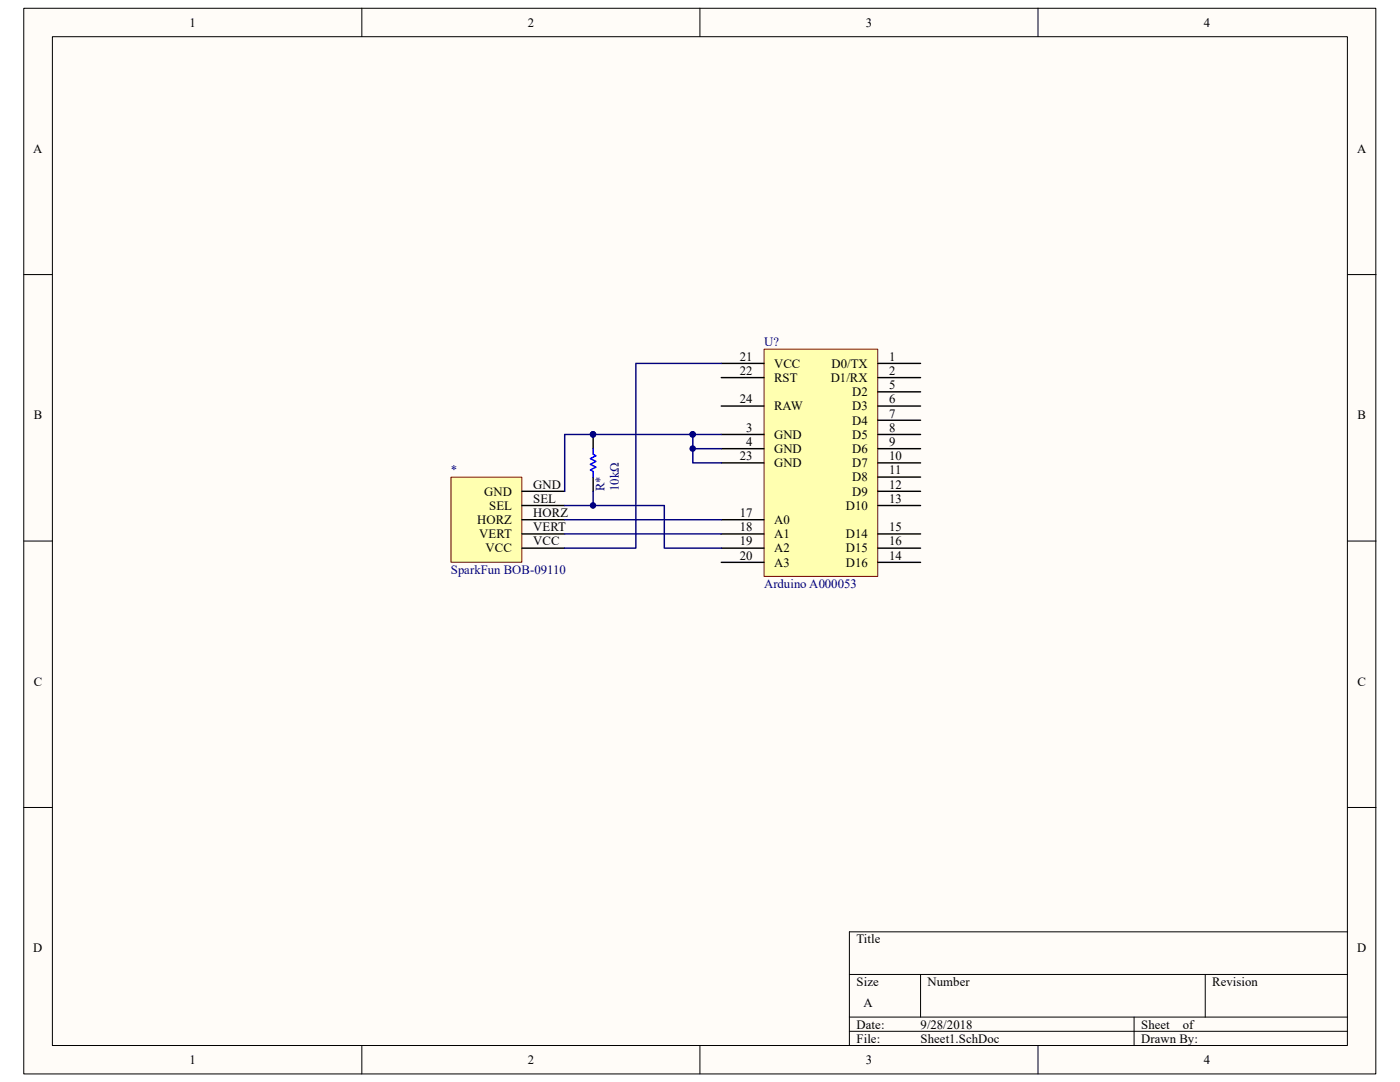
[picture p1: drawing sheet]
<svg xmlns="http://www.w3.org/2000/svg" width="279mm" height="216mm" viewBox="0 0 279 216" stroke-linecap="round" stroke-linejoin="round" font-family="sans-serif">
<path d="M4.8 1.7h269.8v212.6h-269.8z" fill="#fffcf8"/>
<path d="M4.7 1.7h269.9v212.6h-269.9z" fill="none" stroke="#000" stroke-width=".2"/>
<path d="M10.5 7.4h258.4v201.2h-258.4z" fill="#fffcf8"/>
<g fill="none" stroke="#000" stroke-width=".2">
<path d="M10.5 7.3h258.4v201.3h-258.4zM72.2 1.6v5.7M139.7 1.6v5.7M207.2 1.6v5.7M4.7 54.8h5.7M268.9 54.8h5.7M4.7 108h5.7M268.9 108h5.7M4.7 161.1h5.7M268.9 161.1h5.7M169.5 194.4h99.4M183.7 194.4v8.5"/>
<path d="M240.5 194.4v8.5M268.9 185.9h-99.4v22.7M72.2 208.6v5.7M139.7 208.6v5.7M169.5 202.9h99.4M169.5 205.8h99.4M207.2 208.6v5.7M226.3 202.9v5.7"/>
</g>
<path d="M152.5 69.7h22.7v45.3h-22.7z" fill="#ffffb0"/>
<path d="M152.5 69.7h22.7v45.3h-22.7z" fill="none" stroke="#800000" stroke-width=".2"/>
<g fill="none" stroke="#000" stroke-width=".28">
<path d="M143.9 72.5h8.6M143.9 75.3h8.6M175.2 72.5h8.5M175.2 75.3h8.5M175.2 78.2h8.5M143.9 81h8.6M143.9 86.7h8.6M143.9 89.5h8.6M143.9 92.4h8.6M175.2 81h8.5M175.2 83.9h8.5M175.2 86.7h8.5"/>
<path d="M175.2 89.5h8.5M175.2 92.4h8.5M175.2 95.2h8.5M175.2 98h8.5M143.9 112.2h8.6M143.9 106.5h8.6M143.9 109.4h8.6M143.9 103.7h8.6M175.2 100.9h8.5M175.2 112.2h8.5M175.2 106.5h8.5M175.2 109.4h8.5"/>
</g>
<path d="M90 95.2h14.1v17h-14.1z" fill="#ffffb0"/>
<path d="M90 95.2h14.1v17h-14.1z" fill="none" stroke="#800000" stroke-width=".2"/>
<path d="M104.2 98h8.5M118.4 86.7v2.8M118.4 95.2v2.8M104.2 109.4h8.5M104.2 106.5h8.5M104.2 103.7h8.5M104.2 100.9h8.5" fill="none" stroke="#000" stroke-width=".28"/>
<path d="M143.9 72.5h-17v36.9h-14.2M118.4 98v2.9M138.3 86.7h-25.6v11.3M138.3 89.5h5.6M143.9 86.7h-5.6v5.7h5.6M112.7 100.9h19.9v8.5h11.3M112.7 106.5h31.2M112.7 103.7h31.2" fill="none" stroke="#000080" stroke-width=".28"/>
<g fill="#000080" stroke="#000080" stroke-width=".2">
<circle cx="138.2" cy="89.5" r=".55"/>
<circle cx="118.3" cy="86.7" r=".55"/>
<circle cx="138.2" cy="86.7" r=".55"/>
<circle cx="118.3" cy="100.9" r=".55"/>
</g>
<path d="M118.4 89.5v1.2l.5 .2-1.1 .6 1.1 .6-1.1 .5 1.1 .6-1.1 .6 .6 .3v1.1" fill="none" stroke="#00f" stroke-width=".28"/>
<g font-size="2.5">
<text x="37.8" y="5.3">1</text>
<text x="105.3" y="5.3">2</text>
<text x="172.8" y="5.3">3</text>
<text x="240.2" y="5.3">4</text>
<text x="6.6" y="30.5">A</text>
<text x="270.8" y="30.5">A</text>
<text x="147.6" y="72">21</text>
<text x="177.5" y="72">1</text>
<text x="147.6" y="74.8">22</text>
<text x="154.5" y="73.4">VCC</text>
<text x="154.5" y="76.2">RST</text>
<text x="165.8" y="76.2">D1/RX</text>
<text x="165.9" y="73.4">D0/TX</text>
<text x="177.5" y="74.8">2</text>
<text x="177.5" y="77.6">5</text>
<text x="6.7" y="83.7">B</text>
<text x="147.6" y="80.5">24</text>
<text x="154.5" y="81.9">RAW</text>
<text x="170.1" y="79">D2</text>
<text x="170.1" y="81.9">D3</text>
<text x="177.5" y="80.5">6</text>
<text x="177.5" y="83.3">7</text>
<text x="270.9" y="83.7">B</text>
<text x="148.9" y="86.1">3</text>
<text x="148.9" y="89">4</text>
<text x="154.5" y="87.5">GND</text>
<text x="170.1" y="84.7">D4</text>
<text x="170.1" y="87.5">D5</text>
<text x="177.5" y="86.1">8</text>
<text x="177.5" y="89">9</text>
<text x="147.6" y="91.8">23</text>
<text x="154.5" y="93.2">GND</text>
<text x="154.5" y="90.4">GND</text>
<text x="170.1" y="90.4">D6</text>
<text x="170.1" y="93.2">D7</text>
<text x="177.5" y="91.8">10</text>
<text x="177.5" y="94.7">11</text>
<text x="96.6" y="98.9">GND</text>
<text x="97.6" y="101.7">SEL</text>
<text x="106.4" y="100.3">SEL</text>
<text x="106.4" y="97.5">GND</text>
<text x="168.8" y="101.7">D10</text>
<text x="170.1" y="96.1">D8</text>
<text x="170.1" y="98.9">D9</text>
<text x="177.5" y="97.5">12</text>
<text x="177.5" y="100.3">13</text>
<text x="95.2" y="104.6">HORZ</text>
<text x="95.6" y="107.4">VERT</text>
<text x="106.4" y="106">VERT</text>
<text x="106.4" y="103.2">HORZ</text>
<text x="147.6" y="103.2">17</text>
<text x="147.6" y="106">18</text>
<text x="154.5" y="104.6">A0</text>
<text x="154.5" y="107.4">A1</text>
<text x="168.8" y="107.4">D14</text>
<text x="177.5" y="106">15</text>
<text x="96.9" y="110.2">VCC</text>
<text x="106.4" y="108.8">VCC</text>
<text x="147.6" y="108.8">19</text>
<text x="147.6" y="111.7">20</text>
<text x="154.5" y="110.2">A2</text>
<text x="154.5" y="113.1">A3</text>
<text x="168.8" y="113.1">D16</text>
<text x="168.8" y="110.2">D15</text>
<text x="177.5" y="111.7">14</text>
<text x="177.5" y="108.8">16</text>
<text x="6.7" y="136.8">C</text>
<text x="270.9" y="136.8">C</text>
<text x="6.6" y="190">D</text>
<text x="170.9" y="188.2">Title</text>
<text x="270.8" y="190">D</text>
<text x="170.9" y="196.7">Size</text>
<text x="185.1" y="196.7">Number</text>
<text x="241.9" y="196.7">Revision</text>
<text x="172.3" y="201">A</text>
<text x="170.9" y="205.2">Date:</text>
<text x="170.9" y="208.1">File:</text>
<text x="183.7" y="208.1">Sheet1.SchDoc</text>
<text x="183.7" y="205.2">9/28/2018</text>
<text x="227.8" y="208.1">Drawn By:</text>
<text x="227.8" y="205.2">Sheet</text>
<text x="236" y="205.2">of</text>
<text x="37.8" y="212.3">1</text>
<text x="105.3" y="212.3">2</text>
<text x="172.8" y="212.3">3</text>
<text x="240.2" y="212.3">4</text>
</g>
<g font-size="2.5" fill="#000080">
<text x="152.5" y="69.1">U?</text>
<text x="90" y="94.7">*</text>
<text x="120.7" y="98" transform="rotate(-90 120.7 98)">R*</text>
<text x="123.5" y="98" transform="rotate(-90 123.5 98)">10kΩ</text>
<text x="90" y="114.5">SparkFun BOB-09110</text>
<text x="152.5" y="117.3">Arduino A000053</text>
</g>
</svg>
